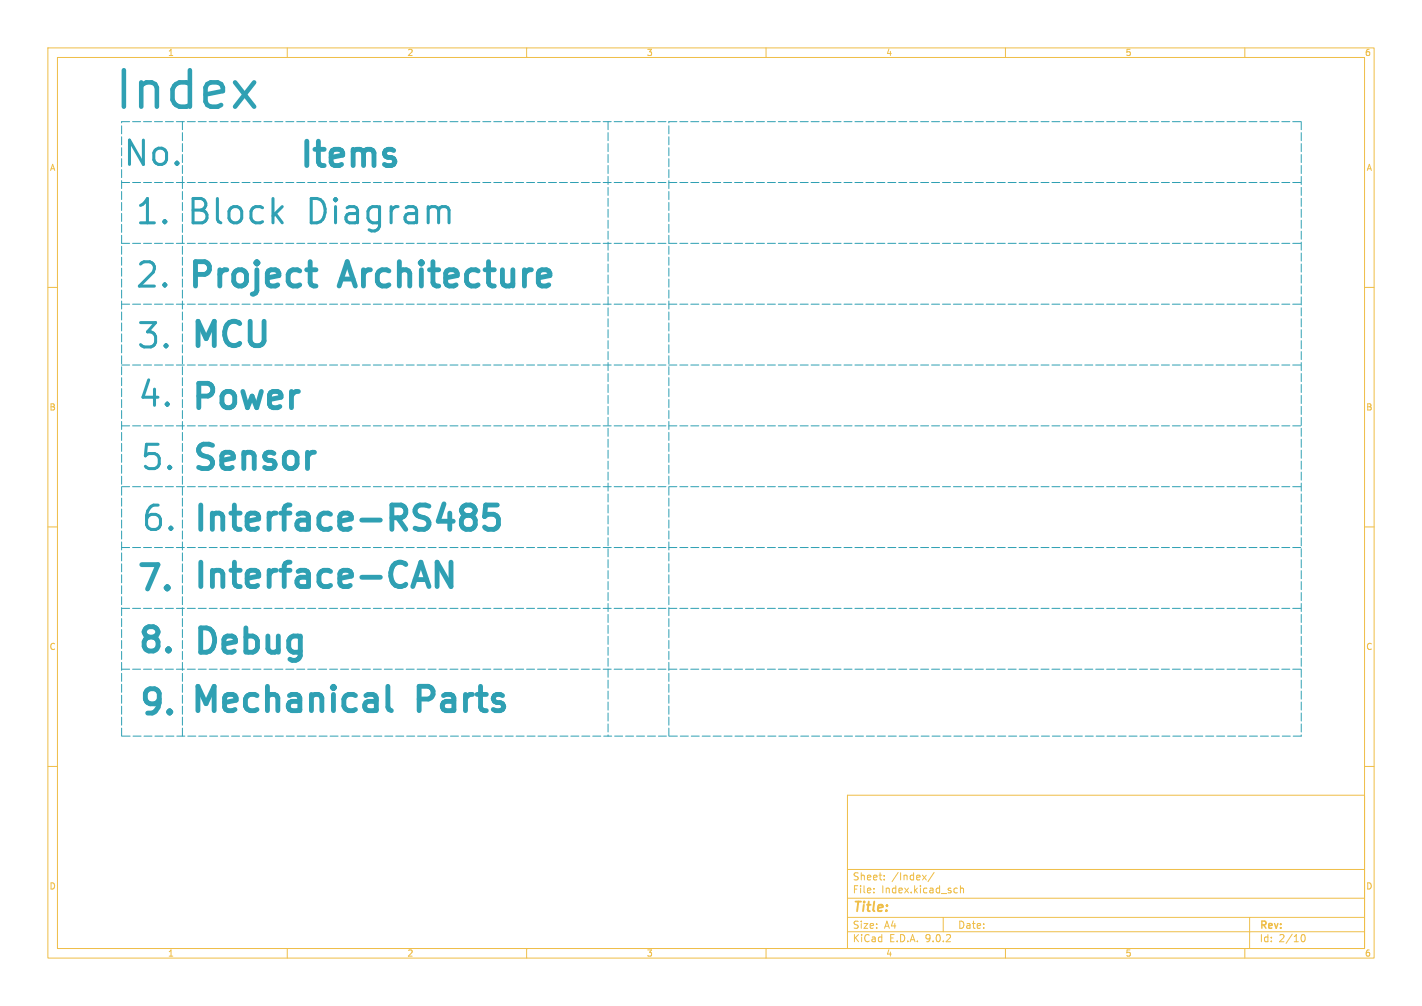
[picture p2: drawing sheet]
<svg xmlns="http://www.w3.org/2000/svg" width="297mm" height="210mm" viewBox="0 0 297 210" stroke-linecap="round" stroke-linejoin="round" font-family="sans-serif">
<g fill="none" stroke="#efbe48" stroke-width=".21">
<path d="M10 10h277v190h-277zM12 12h273v186h-273zM60 10v2M110 10v2M160 10v2M210 10v2M260 10v2M10 60h2M285 60h2M10 110h2M285 110h2M10 160h2"/>
<path d="M177 166h108v32h-108zM285 160h2M60 198v2M110 198v2M160 198v2M177 194.5h108M177 191.5h108M177 187.5h108M177 181.5h108M182.5 186.3v.1M182.5 185.5v.1M184.7 183.6v.1"/>
<path d="M184.7 182.8v.1M192.7 182.7l.8 1M193.5 182.7l-.8 1M195.1 182.1l-1.3 2M197 191.5v3M199.5 185.4l.5 .1M200 186.3l-.5 .1M200.6 185.5l.2-.1 .4 .1v.9M200.6 184.9v1.5M210 198v2M260 198v2M261 191.5v6.5"/>
<path d="M271.7 195.7l.2-.5 .2-.1a.8 .8 0 0 1 .5 .7 .8 .8 0 0 1-.5 .8l-.2-.1-.2-.5"/>
</g>
<g fill="none" stroke="#2fa0b3" stroke-width=".21" stroke-dasharray="1.7 .6">
<path d="M25.4 25.4h246.4M25.4 38.1h246.4M38.1 25.4v12.7M127 25.4v128.3M271.8 25.4v128.3M25.4 50.8h246.4M25.4 76.2h246.4M25.4 63.5h246.4M25.4 88.9h246.4M25.4 101.6h246.4M25.4 114.3h246.4M25.4 139.7h246.4"/>
<path d="M25.4 127h246.4M25.4 153.7v-128.3M38.1 153.7v-115.6M139.7 153.7v-128.3M271.8 153.7h-246.4"/>
</g>
<path d="M64.1 56.3h1.9M64.8 59l.2 .5 .5 .2h.5M87.9 117.4l1.7 5M94.2 117.4v5l-2.9-5v5M97.3 107.6a1.1 1.1 0 0 1-.9-1.1 1.1 1.1 0 0 1 .9-1.1h1a1.1 1.1 0 0 1 1 1.1 1.1 1.1 0 0 1-1 1.1M97.3 107.6l-.5 .2-.4 .8v.9l.4 .8 .5 .2h1l.5-.2 .5-.8v-.9l-.5-.8-.5-.2M97.3 107.6h1M103.9 105.4h-2.5l-.2 2.4 .7-.4h1.2l.5 .2 .5 .7v1.2l-.2 .5-.8 .5h-1.2l-.7-.5M86.7 121h2.4M81 143.3v4.3l.3 .5 .4 .3" fill="none" stroke="#2fa0b3" stroke-width="1"/>
<path d="M57.5 44.6l1.5 1.9M59 43.1l-2 2M92.3 43.1h.8l.4 .3 .3 .5v2.6" fill="none" stroke="#2fa0b3" stroke-width=".63"/>
<path d="M49.1 17.2l4 5.1M53.1 17.2l-4 5.1" fill="none" stroke="#2fa0b3" stroke-width=".95"/>
<text font-size="10.6" fill="#2fa0b3" x="23.4" y="24">Index</text>
<g font-size="7.1" fill="#2fa0b3">
<text x="25.4" y="35.5">No.</text>
<text x="61.9" y="36.3">Items</text>
<text x="27.9" y="47.7">1.</text>
<text x="38.7" y="47.7">Block</text>
<text x="64.2" y="47.7">Diagram</text>
<text x="27.9" y="60.9">2.</text>
<text x="38.6" y="61.5">Project</text>
<text x="71.4" y="61.5">Architecture</text>
<text x="28.2" y="73.6">3.</text>
<text x="39.1" y="73.9">MCU</text>
<text x="28.4" y="85.8">4.</text>
<text x="39.3" y="86.9">Power</text>
<text x="28.9" y="99">5.</text>
<text x="39.5" y="99.6">Sensor</text>
<text x="29.2" y="111.7">6.</text>
<text x="39.7" y="112.3">Interface-RS485</text>
<text x="27.9" y="124.7">7.</text>
<text x="39.7" y="124.2">Interface-CAN</text>
<text x="28.1" y="137.7">8.</text>
<text x="39.7" y="137.9">Debug</text>
<text x="28.4" y="150.6">9.</text>
<text x="39.1" y="150.1">Mechanical</text>
<text x="87.4" y="150.1">Parts</text>
</g>
<text font-size="2.8" fill="#efbe48" x="178" y="190.9">Title:</text>
<g font-size="2.1" fill="#efbe48">
<text x="178" y="184">Sheet:</text>
<text x="186.2" y="184">/Index/</text>
<text x="178" y="186.7">File:</text>
<text x="184.1" y="186.7">Index.kicad_sch</text>
<text x="178" y="196.9">KiCad</text>
<text x="178" y="194.1">Size:</text>
<text x="184.7" y="194.1">A4</text>
<text x="185.7" y="196.9">E.D.A.</text>
<text x="193.3" y="196.9">9.0.2</text>
<text x="200" y="194.1">Date:</text>
<text x="263" y="194.3">Rev:</text>
<text x="263" y="196.9">Id:</text>
<text x="267.1" y="196.9">2/10</text>
</g>
<g font-size="1.8" fill="#efbe48">
<text x="35" y="11.9">1</text>
<text x="85" y="11.9">2</text>
<text x="135" y="11.9">3</text>
<text x="185" y="11.9">4</text>
<text x="235" y="11.9">5</text>
<text x="285" y="11.9">6</text>
<text x="10.3" y="35.9">A</text>
<text x="285.3" y="35.9">A</text>
<text x="10.3" y="85.9">B</text>
<text x="285.3" y="85.9">B</text>
<text x="10.3" y="135.9">C</text>
<text x="285.3" y="135.9">C</text>
<text x="10.3" y="185.9">D</text>
<text x="285.3" y="185.9">D</text>
<text x="35" y="199.9">1</text>
<text x="85" y="199.9">2</text>
<text x="135" y="199.9">3</text>
<text x="185" y="199.9">4</text>
<text x="235" y="199.9">5</text>
<text x="285" y="199.9">6</text>
</g>
</svg>
